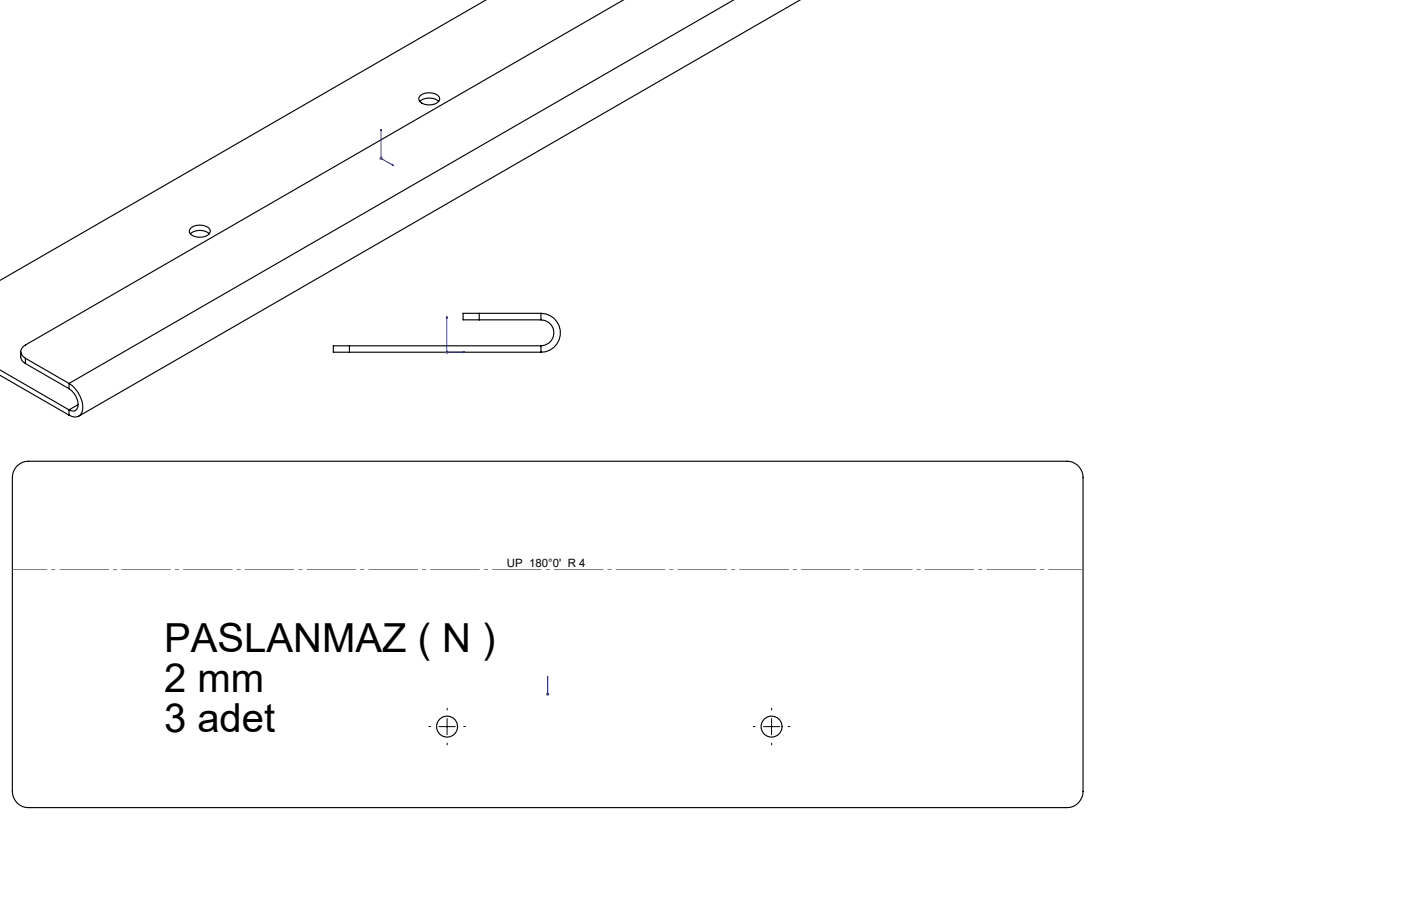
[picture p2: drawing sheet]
<svg xmlns="http://www.w3.org/2000/svg" width="432mm" height="279mm" viewBox="0 0 432 279" stroke-linecap="round" stroke-linejoin="round" font-family="sans-serif">
<g fill="none" stroke="#000" stroke-width=".35">
<path d="M149.8 0l-149.9 86.5M192.2 0l-184.4 106.4a2.17 2.17 0 0 0-1.4 2 2.17 2.17 0 0 0 1.4 2.1M226.2 -.1l-204.9 118.4M246.7 -.1l-222.4 128.4M129.4 31.3a4.6 4.6 0 0 1 5.8 0M129.5 29.5a4.5 4.5 0 0 1 5.9 .5 1.65 1.65 0 0 1-1.5 2.1 3.9 3.9 0 0 1-4.8-1.4v-.6zM58.7 72.1a4.6 4.6 0 0 1 5.8 0M58.8 70.3a4.5 4.5 0 0 1 5.9 .5 1.7 1.7 0 0 1-1.4 2.1 4 4 0 0 1-5-1.4l.1-.6zM147.7 96.6h-5v2h5M147.7 98.6h19M147.7 96.6v2M147.7 96.6h19"/>
<path d="M166.7 96.6a6 6 0 0 1 6 6 6 6 0 0 1-6 6M166.7 98.6a4 4 0 0 1 4 4 4 4 0 0 1-4 4M166.7 96.6v2M-.1 115.7l21.4 12.3M-.1 114.1l21.4 12.3M6.4 108.4a3.1 3.1 0 0 0 1.4 3.7M7.8 112.1l13.5 7.8M7.8 110.5v1.6M7.8 110.5l13.5 7.8M21.3 118.3a8.7 8.7 0 0 1 4 8.9 2.46 2.46 0 0 1-4 .8M21.3 119.9a5.8 5.8 0 0 1 2.7 5.8l-.4 .7-.7 .4h-.7l-.9-.4M21.3 118.3v1.6"/>
<path d="M107.7 106.6h-5v2h5M107.7 108.6h59M107.7 106.6v2M107.7 106.6h59M166.7 106.6v2M21.3 126.4v1.6M24.1 124.8l-2.8 1.6M5.3 143.7a4.8 4.8 0 0 1 3.5-1.5h320a4.9 4.9 0 0 1 5 5v96.9a4.9 4.9 0 0 1-5 5h-320a4.9 4.9 0 0 1-5-5v-96.9a5.2 5.2 0 0 1 1.5-3.5z"/>
<circle cx="137.8" cy="224.1" r="3.3"/>
<circle cx="237.8" cy="224.1" r="3.3"/>
</g>
<path d="M117.4 39.8v9.1l4 2.2M117.4 39.8l.1 .5-.2-.1zM121 50.8l.4 .3-.4-.1zM137.7 97.6v11h5.6M137.7 97.6l.2 .5h-.3zM142.7 108.5l.6 .1-.6 .2zM168.8 208.6v.5v-.5M168.8 213.9v.3zM168.8 214.1h.1M168.8 208.6v5.5" fill="none" stroke="#00f" stroke-width=".31"/>
<path d="M116.9 48.9h1M117.1 48.5l.7 .7M117.4 48.3v1.1M117.8 48.5l-.7 .7M137.2 108.6h1M137.4 108.3l.7 .7M137.7 108.1v1M138.1 108.3l-.7 .7M168.3 214.1h1M168.5 213.7l.7 .7M168.8 213.6v1M169.2 213.7l-.7 .7" fill="none" stroke="#808080" stroke-width=".31"/>
<path d="M137.8 219.1v-.8M237.8 219.1v-.8M132.8 224.1h-.7M137.8 229.1v.7M142.8 224.1h.8M232.8 224.1h-.7M237.8 229.1v.7M242.8 224.1h.8" fill="none" stroke="#000" stroke-width=".31" stroke-dasharray="15.2 1.3 1.3 1.3" stroke-linecap="butt"/>
<path d="M3.8 175.6h330" fill="none" stroke="#808080" stroke-width=".31" stroke-dasharray="15.2 1.3 1.3 1.3" stroke-dashoffset="4.5" stroke-linecap="butt"/>
<path d="M135.3 224.1h5M137.8 221.6v5M235.3 224.1h5M237.8 221.6v5" fill="none" stroke="#000" stroke-width=".31"/>
<g fill="#00f">
<path d="M168.8 208.6v.5zM168.8 213.9v.3z"/>
<path d="M121 50.8l.4 .3-.4-.1zM117.4 39.8l.1 .5-.2-.1zM142.7 108.5l.6 .1-.6 .2zM137.7 97.6l.2 .5h-.3z"/>
</g>
<g font-size="12.3">
<text x="50.5" y="201">PASLANMAZ ( N )</text>
<text x="50.5" y="213.3">2 mm</text>
<text x="50.5" y="225.7">3 adet</text>
</g>
<text font-size="3.5" x="156.2" y="174.8">UP 180°0' R 4</text>
</svg>
